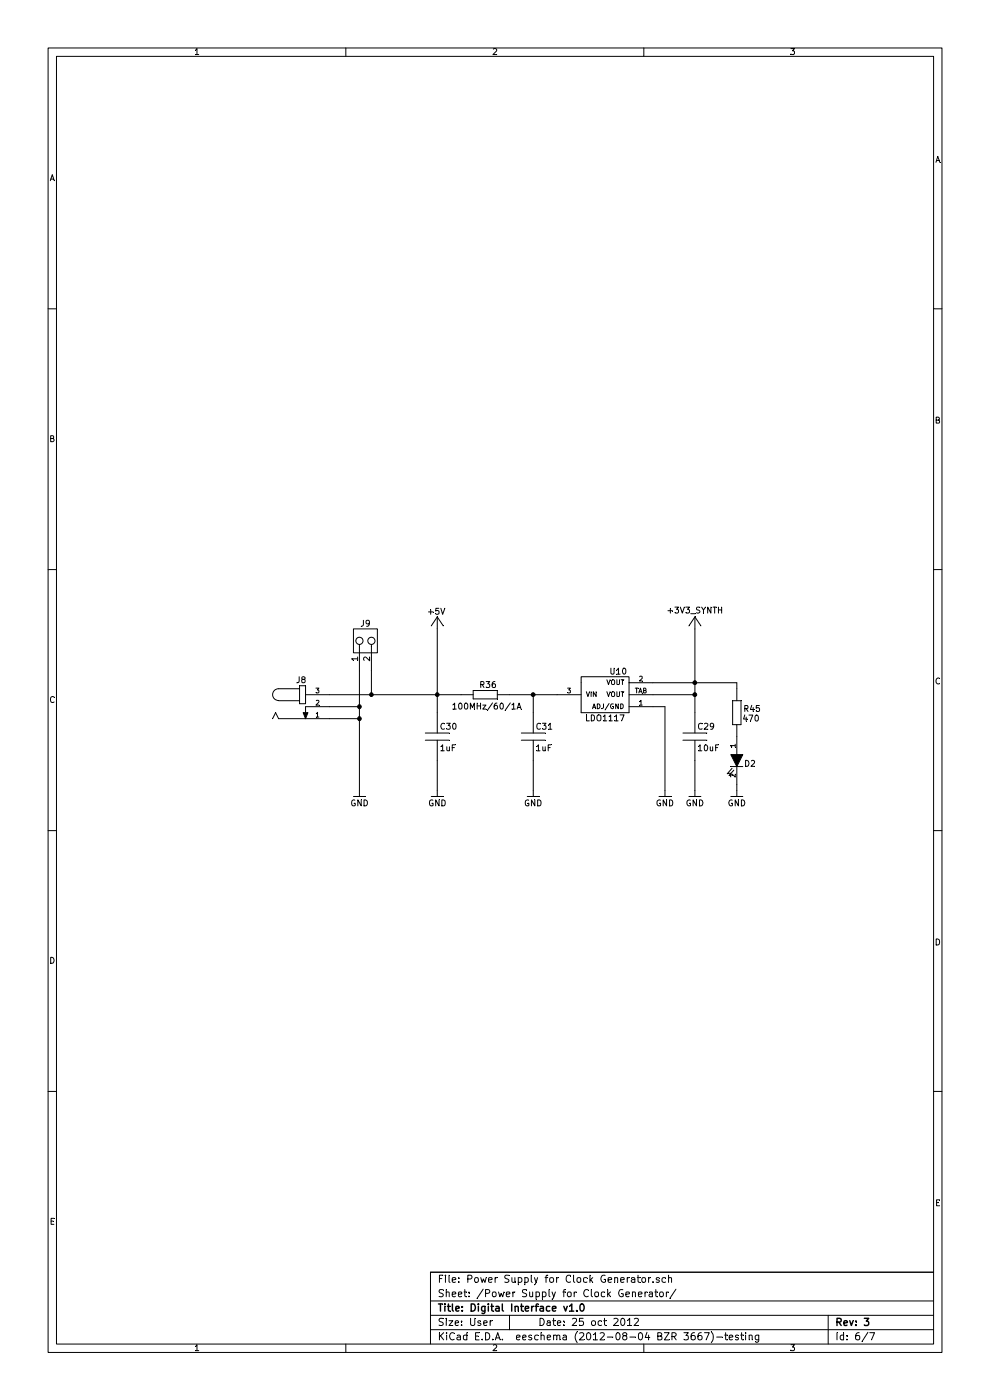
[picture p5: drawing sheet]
EESchema Schematic File Version 2  date 10/25/2012 4:28:48 PM
LIBS:DigitalInterface_v1.0-cache
LIBS:DigitalInterface_v1.0-cache
EELAYER 25  0
EELAYER END
$Descr User 8263 11692
encoding utf-8
Sheet 6 7
Title "Digital Interface v1.0"
Date "25 oct 2012"
Rev "3"
Comp ""
Comment1 ""
Comment2 ""
Comment3 ""
Comment4 ""
$EndDescr
Wire Wire Line
	6150 5750 6150 5700
Wire Wire Line
	3000 6600 3000 5600
Connection ~ 3000 6000
Wire Wire Line
	2750 5800 3850 5800
Wire Wire Line
	3100 5800 3100 5600
Wire Wire Line
	5450 5900 5550 5900
Connection ~ 5800 5800
Connection ~ 3650 5800
Wire Wire Line
	4250 5800 4650 5800
Connection ~ 4450 5800
Connection ~ 5800 5700
Wire Wire Line
	5800 5800 5450 5800
Connection ~ 3100 5800
Wire Wire Line
	2750 5900 3000 5900
Connection ~ 3000 5900
Wire Wire Line
	2750 6000 3000 6000
Wire Wire Line
	5550 5900 5550 6600
Wire Wire Line
	6150 6600 6150 6550
Wire Wire Line
	6150 5700 5450 5700
$Comp
L GND #077
U 1 1
P 6150 6650
F 0 "#077" H 6200 6700 60  0001 C CNN
F 1 "GND" H 6150 6590 50  0000 C CNN
	1    6150 6650
	1    0    0    -1  
$EndComp
$Comp
L RESISTOR_0603 R45
U 1 1
P 6150 5950
F 0 "R45" V 6210 5750 50  0000 L BNN
F 1 "470" V 6130 5760 50  0000 L BNN
F 2 "0603" H 6150 6100 50  0001 C CNN
F 4 "RESISTOR; 0603; 470R; 5%; 0.1W " H 6150 5950 60  0001 C CNN "Description"
F 5 "CR0603-JW-471GLF" H 6150 5950 60  0001 C CNN "Manufacturer Part Number "
F 6 "BOURNS" H 6150 5950 60  0001 C CNN "Manufacturer"
F 7 "Farnell" H 6150 5950 60  0001 C CNN "Vendor"
F 8 "2008354RL" H 6150 5950 60  0001 C CNN "Vendor Part Number"
	1    6150 5950
	0    -1   -1   0   
$EndComp
$Comp
L LED D2
U 1 1
P 6150 6350
F 0 "D2" V 6180 6460 50  0000 C CNN
F 1 "LED Green" V 6225 6535 50  0001 C CNN
F 2 "SMD_LED_2x1" H 6150 6350 60  0001 C CNN
F 4 "HSMG-C190" H 6150 6350 60  0001 C CNN "Manufacturer Part Number"
F 5 "AVAGO" H 6150 6350 60  0001 C CNN "Manufacturer"
F 6 "Farnell" H 6150 6350 60  0001 C CNN "Vendor"
F 7 "8554609" H 6150 6350 60  0001 C CNN "Vendor Part Number"
F 8 "LED; SMD; GREEN1" H 6150 6350 60  0001 C CNN "Descriprion"
	1    6150 6350
	0    1    1    0   
$EndComp
$Comp
L JUMPER2 J9
U 1 1
P 3050 5350
F 0 "J9" V 2910 5350 50  0000 C CNN
F 1 "PINHD-1X2" H 3050 5150 60  0001 C CNN
F 2 "TH_PINHD-1X2_V" H 3050 5350 60  0001 C CNN
F 4 "HEADER; 1ROW; 2WAY" H 3050 5350 60  0001 C CNN "Description"
F 5 "M20-9990246" H 3050 5350 60  0001 C CNN "Manufacturer Part Number"
F 6 "HARWIN" H 3050 5350 60  0001 C CNN "Manufacturer"
F 7 "Farnell" H 3050 5350 60  0001 C CNN "Vendor"
F 8 "1022247" H 3050 5350 60  0001 C CNN "Vendor Part Number"
	1    3050 5350
	0    -1   1    0   
$EndComp
$Comp
L LDO1117 U10
U 1 1
P 5050 5850
F 0 "U10" H 5160 6090 50  0000 C CNN
F 1 "LDO1117" H 5050 5700 50  0000 C CNN
F 2 "SOT223" H 5050 5850 60  0001 C CNN
F 4 "IC; LDO; 3.3V; 1A; SOT223 " H 5050 5850 60  0001 C CNN "Description"
F 5 "ZLDO1117G33TA" H 5050 5850 60  0001 C CNN "Manufacturer Part Number"
F 6 "DIODES INC." H 5050 5850 60  0001 C CNN "Manufacturer"
F 7 "Farnell" H 5050 5850 60  0001 C CNN "Vendor"
F 8 "1825376" H 5050 5850 60  0001 C CNN "Vendor Part Number"
	1    5050 5850
	1    0    0    -1  
$EndComp
$Comp
L RESISTOR_0805 R36
U 1 1
P 4050 5800
F 0 "R36" H 4000 5850 50  0000 L BNN
F 1 "100MHz/60/1A" H 3770 5670 50  0000 L BNN
F 2 "0805" H 4050 5950 50  0001 C CNN
F 4 "FERRITE BEAD; 0805; 60 OHM " H 4050 5800 60  0001 C CNN "Description"
F 5 "MMZ2012Y600B" H 4050 5800 60  0001 C CNN "Manufacturer Part Number"
F 6 "TDK" H 4050 5800 60  0001 C CNN "Manufacturer"
F 7 "Farnell" H 4050 5800 60  0001 C CNN "Vendor"
F 8 "1669733" H 4050 5800 60  0001 C CNN "Vendor Part Number"
	1    4050 5800
	1    0    0    -1  
$EndComp
$Comp
L C C31
U 1 1
P 4450 6150
F 0 "C31" H 4470 6230 50  0000 L CNN
F 1 "1uF" H 4470 6050 50  0000 L CNN
F 2 "0805" H 4450 6150 60  0001 C CNN
F 4 "CAPACITOR; 0805; 1UF; 16V" H 4450 6150 60  0001 C CNN "Description"
F 5 "C0805C105K4RACTU" H 4450 6150 60  0001 C CNN "Manufacturer Part Number"
F 6 "KEMET" H 4450 6150 60  0001 C CNN "Manufacturer"
F 7 "Farnell" H 4450 6150 60  0001 C CNN "Vendor"
F 8 "9227792" H 4450 6150 60  0001 C CNN "Vendor Part Number"
	1    4450 6150
	1    0    0    -1  
$EndComp
$Comp
L C C30
U 1 1
P 3650 6150
F 0 "C30" H 3670 6230 50  0000 L CNN
F 1 "1uF" H 3670 6050 50  0000 L CNN
F 2 "0805" H 3650 6150 60  0001 C CNN
F 4 "CAPACITOR; 0805; 1UF; 16V" H 3650 6150 60  0001 C CNN "Description"
F 5 "C0805C105K4RACTU" H 3650 6150 60  0001 C CNN "Manufacturer Part Number"
F 6 "KEMET" H 3650 6150 60  0001 C CNN "Manufacturer"
F 7 "Farnell" H 3650 6150 60  0001 C CNN "Vendor"
F 8 "9227792" H 3650 6150 60  0001 C CNN "Vendor Part Number"
	1    3650 6150
	1    0    0    -1  
$EndComp
$Comp
L C C29
U 1 1
P 5800 6150
F 0 "C29" H 5820 6230 50  0000 L CNN
F 1 "10uF" H 5820 6050 50  0000 L CNN
F 2 "0603" H 5800 6150 60  0001 C CNN
F 4 "MLCC; 0603; X5R; 6.3V; 10UF" H 5800 6150 60  0001 C CNN "Description"
F 5 "MCCA000517" H 5800 6150 60  0001 C CNN "Manufacturer Part Number"
F 6 "MULTICOMP" H 5800 6150 60  0001 C CNN "Manufacturer"
F 7 "Farnell" H 5800 6150 60  0001 C CNN "Vendor"
F 8 "1759393" H 5800 6150 60  0001 C CNN "Vendor Part Number"
	1    5800 6150
	1    0    0    -1  
$EndComp
$Comp
L +3V3_SYNTH #PWR078
U 1 1
P 5800 5250
F 0 "#PWR078" H 5800 5500 50  0001 C CNN
F 1 "+3V3_SYNTH" H 5800 5400 50  0000 C CNN
	1    5800 5250
	1    0    0    -1  
$EndComp
$Comp
L +5V #PWR079
U 1 1
P 3650 5250
F 0 "#PWR079" H 3650 5440 20  0001 C CNN
F 1 "+5V" H 3640 5390 50  0000 C CNN
	1    3650 5250
	1    0    0    -1  
$EndComp
$Comp
L JACK-PLUG1 J8
U 1 1
P 2550 5900
F 0 "J8" H 2470 6090 50  0000 L BNN
F 1 "JACK-PLUG1" H 2250 5700 50  0001 L BNN
F 2 "SPC4077" H 5100 11950 50  0001 C CNN
F 4 "CONNECTOR POWER" H 5100 11800 60  0001 C CNN "$Description"
F 5 "SPC21364" H 5100 11800 60  0001 C CNN "Manufacturer Part Number"
F 6 "MULTICOMP" H 5100 11800 60  0001 C CNN "Manufacturer"
F 7 "Farnell" H 2550 5900 60  0001 C CNN "Vendor"
F 8 "1654842" H 2550 5900 60  0001 C CNN "Vendor Part Number"
	1    2550 5900
	1    0    0    -1  
$EndComp
$Comp
L GND #080
U 1 1
P 3650 6650
F 0 "#080" H 3700 6700 60  0001 C CNN
F 1 "GND" H 3650 6590 50  0000 C CNN
	1    3650 6650
	1    0    0    -1  
$EndComp
$Comp
L GND #081
U 1 1
P 4450 6650
F 0 "#081" H 4500 6700 60  0001 C CNN
F 1 "GND" H 4450 6590 50  0000 C CNN
	1    4450 6650
	1    0    0    -1  
$EndComp
$Comp
L GND #082
U 1 1
P 3000 6650
F 0 "#082" H 3050 6700 60  0001 C CNN
F 1 "GND" H 3000 6590 50  0000 C CNN
	1    3000 6650
	1    0    0    -1  
$EndComp
$Comp
L GND #083
U 1 1
P 5800 6650
F 0 "#083" H 5850 6700 60  0001 C CNN
F 1 "GND" H 5800 6590 50  0000 C CNN
	1    5800 6650
	1    0    0    -1  
$EndComp
$Comp
L GND #084
U 1 1
P 5550 6650
F 0 "#084" H 5600 6700 60  0001 C CNN
F 1 "GND" H 5550 6590 50  0000 C CNN
	1    5550 6650
	1    0    0    -1  
$EndComp
Wire Wire Line
	3650 5250 3650 5950
Wire Wire Line
	3650 6350 3650 6600
Wire Wire Line
	4450 6350 4450 6600
Wire Wire Line
	4450 5800 4450 5950
Wire Wire Line
	5800 5250 5800 5950
Wire Wire Line
	5800 6350 5800 6600
$EndSCHEMATC
